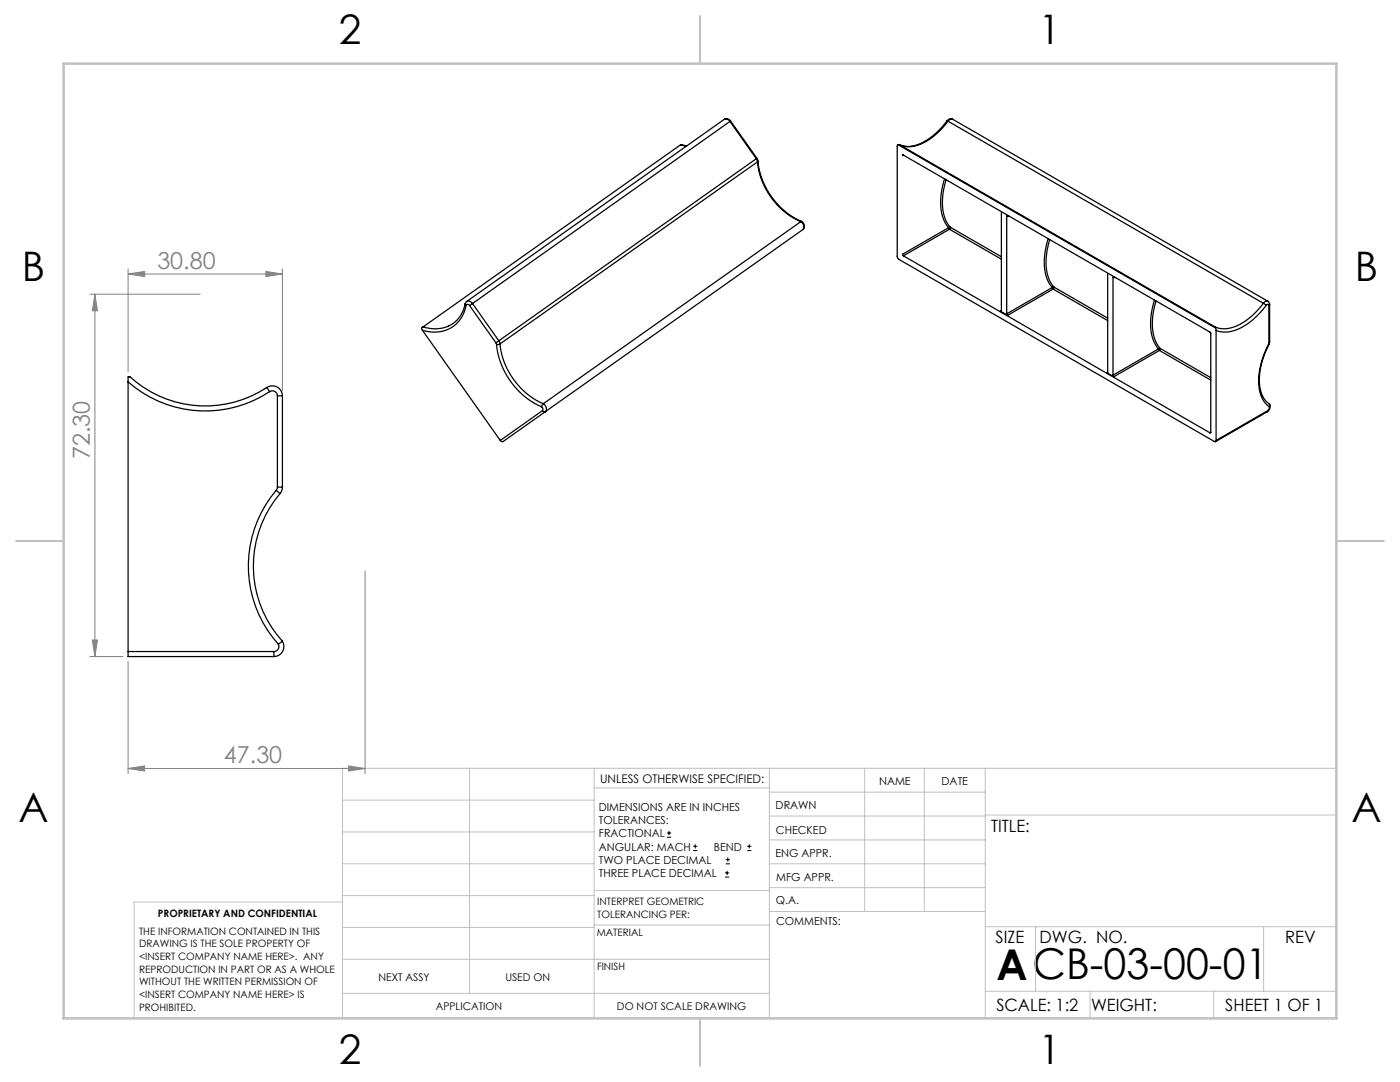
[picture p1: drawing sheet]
<svg xmlns="http://www.w3.org/2000/svg" width="279mm" height="216mm" viewBox="0 0 279 216" stroke-linecap="round" stroke-linejoin="round" font-family="sans-serif">
<g fill="none" stroke="#000" stroke-width=".2">
<path d="M133.1 167.1h.8M133.1 166.2h.8M133.5 165.8v.8M138.3 169.7h.9M138.3 168.9h.9M138.8 168.5v.8M144.7 175h.8M144.7 174.2h.8M144.8 172.4h.9M144.8 171.5h.9M145.1 173.8v.8M145.3 171.1v.8"/>
<path d="M149.1 169.7h.9M149.1 168.9h.9M149.5 168.5v.8"/>
</g>
<g fill="none" stroke="#808080" stroke-width=".2">
<path d="M17.9 58.7h22.1M18.9 58.7v72.3M18.9 58.7l.5 3.3h-1zM25.6 54.7l3.3-.5v1zM25.6 53.7v20.5M25.6 54.7h30.8M53.1 54.2l3.3 .5-3.3 .5zM56.4 53.7v24.3M72.9 113.9v40.4M17.9 131h6.7M18.4 127.7h1l-.5 3.3zM25.6 132v22.3"/>
<path d="M25.6 153.3l3.3-.5v1.1zM25.6 153.3h47.3M69.6 152.8l3.3 .5-3.3 .6z"/>
</g>
<g fill="none" stroke="#c0c0c0" stroke-width=".2">
<path d="M68.4 159.7h50.2M93.7 153.3v44.9M118.6 153.3v49.9M118.6 157.2h34.9M153.5 153.3v49.9M153.5 158.1h43.1M172.6 153.3v28.6M184.5 153.3v28.6M196.6 153.3v49.9M266.7 153.3h-198.3v49.9M68.4 178.7h50.2M68.4 172.4h50.2"/>
<path d="M68.4 166h50.2M68.4 180h-41.6v23.2M118.6 177.7h35.1M153.5 167.6h43.1M153.5 162.8h43.1M153.5 172.4h43.1M153.5 177.1h43.1M196.6 162.6h70.1M68.4 198.2h85.1M68.4 185.1h50.2M68.4 191.4h50.2M118.6 191.4h34.9"/>
<path d="M118.6 184.6h35.1M153.7 181.9h42.9M196.6 197.8h70.1M196.6 184.9h70.1M206.7 184.9v12.9M217.5 197.8v5.4M242.2 197.8v5.4M252.2 184.9v12.9"/>
</g>
<path d="M139.7 3.2v9.5M3.2 107.9h9.5M266.7 107.9h9.5M139.7 203.2v9.5" fill="none" stroke="#c0c0c0" stroke-width=".25"/>
<path d="M12.7 12.7h254v190.5h-254z" fill="none" stroke="#c0c0c0" stroke-width=".5"/>
<g fill="#808080">
<path d="M53.1 54.2l3.3 .5-3.3 .5zM25.6 54.7l3.3-.5v1zM69.6 152.8l3.3 .5-3.3 .6zM25.6 153.3l3.3-.5v1.1z"/>
<path d="M18.4 127.7h1l-.5 3.3zM18.9 58.7l.5 3.3h-1z"/>
</g>
<g fill="none" stroke="#000" stroke-width=".25">
<path d="M135.8 28.9l1.2 .2M135.8 28.9l1.2 .3M135.8 28.9l-51.4 36.3M144.5 23.8h.6l.6 .4M144.5 23.8l-51.4 36.4M144.5 23.8l.6-.1 .7 .5M145.7 24.2l-51.4 36.4M145.7 24.2l5.2 7.5M145.8 24.2h-.1M145.8 24.2l5.3 7.4M150.9 31.7l.3 .6M150.9 31.7l-51.3 36.3"/>
<path d="M151.1 31.6l.2 .6M151.1 31.6l-.2 .1M151.2 32.3a14.8 14.8 0 0 0 8.6 11.9M151.2 32.3l-51.4 36.3M151.3 32.2a15.1 15.1 0 0 0 8.8 12.1 .98 .98 0 0 1 .1 1.5M151.3 32.2l-.1 .1M179.2 28.8l-.1 .4v22l.2 .5 63 36.4h.3l.1-.2M179.2 28.8l.4 .1M179.2 28.8l63.4 36.7M179.6 28.9l62.9 36.3M180.1 30.8l61.5 35.6M180.3 31l-.2 .1"/>
<path d="M188.5 35.7a11.7 11.7 0 0 0 .1 8.8l.7 .9M188.8 35.9a11.5 11.5 0 0 0 .2 8.5l.6 .9M189 24.1a11.9 11.9 0 0 1-7.3 5.1h-1l-1.2-.3M189 24.1l.2 .1M189.2 24.2a11.6 11.6 0 0 1-7.6 5.1l-1.1-.1-.9-.3M189.2 24.2l62.9 36.3M190.1 23.8l-.5-.1-.6 .4M190.1 23.8h-.3l-.6 .4M190.1 23.8l62.9 36.3M159.8 44.2a1.05 1.05 0 0 1 .4 1.6M159.8 44.2l-51.4 36.4M160 44.2h-.2"/>
<path d="M160.2 45.8l-51.4 36.4M180.3 51l61.2 35.4M189.3 45.4l-9.2 5.3 .2 .3M189.3 45.4l.2 .3M189.5 45.7l-9.2 5.3M189.5 45.7l10.3 6M189.6 45.3l-.1 .4M189.6 45.3l-.3 .1M189.6 45.3l10.2 5.9M199.8 42.5v19.5M201.4 43.2l-.5-.1v19.5M209.2 47.6a11.7 11.7 0 0 0 .1 8.8l.7 1"/>
<path d="M209.5 47.8a11.5 11.5 0 0 0 .1 8.5l.7 1M210 57.4l.2 .3M210 57.4l-9.1 5.2M210.2 57.7l-9.1 5.2M210.2 57.7l10.9 6.3M210.3 57.3l-.1 .4M210.3 57.3l-.3 .1M210.3 57.3l10.8 6.2M221.1 54.7v19.6M222.7 55.4l-.6-.1v19.6M230.4 59.9a11.7 11.7 0 0 0 .1 8.7l.7 1M25.6 76.2v-1h.3a22.4 22.4 0 0 0 27.4 2.1"/>
<path d="M25.6 76.2a23.3 23.3 0 0 0 28.2 1.9M25.6 76.2v53.8M53.3 77.3l.5 .8M53.3 77.3a2 2 0 0 1 3.1 1.7M53.8 78.1a1 1 0 0 1 1.6 .9M55.4 79h1M55.4 79v18.2M56.4 79v18.2M84.3 65.9l15.5 22M84.4 65.2a.36 .36 0 0 0-.3 .3 .36 .36 0 0 0 .2 .4M92.8 60.6a6 6 0 0 1-7.7 4.8l-.7-.2M92.8 60.6l.2 .3"/>
<path d="M93 60.9a.37 .37 0 0 1 .4-.2 .37 .37 0 0 1 .3 .3M93 60.9a6.4 6.4 0 0 1-8.7 5M93.1 60.2l.6-.1 .6 .5M93.1 60.2l-.3 .4M93.7 61l5.3 7.4M94.3 60.6l-.6 .4M94.3 60.6l5.3 7.4M99 68.4l.1 .3M99.1 68.7a15.5 15.5 0 0 0 9 12.5M99.6 68l-.6 .4M99.6 68l.2 .6M99.8 68.6a14.8 14.8 0 0 0 8.6 12"/>
<path d="M99.8 68.6l-.7 .1M199.7 62.1l1.4 .8M199.8 62l-.1 .1M200.9 62.6l.2 .3M220.9 74.4l1.4 .8M221.1 74.3l-.2 .1M222.1 74.9l.2 .3M230.7 60.1a11.5 11.5 0 0 0 .2 8.5l.6 .9M231.2 69.6l.2 .3M231.2 69.6l-9.1 5.3M231.4 69.9l-9.1 5.3M231.4 69.9l10.2 5.9"/>
<path d="M231.5 69.5l-.1 .4M231.5 69.5l-.3 .1M231.5 69.5l10.1 5.9M241.5 66.3l.1 .3v19.7M242.5 65.2l.1 .3M242.6 65.5l.1 .4M242.7 65.9v22M252.1 60.5a11.6 11.6 0 0 1-7.6 5.1l-1-.1-1-.3M252.1 60.5l.6 .4M252.7 60.9a12.2 12.2 0 0 1-7.9 5.4l-1.1-.1-1-.3M252.7 60.9a.28 .28 0 0 1 .3-.2 .28 .28 0 0 1 .2 .3M253 60.1l.3 .3 .1 .4"/>
<path d="M253 60.1h-.3l-.6 .4M253.1 68.7a13.4 13.4 0 0 0-1.4 10.3l.5 1 1.1 1.2M253.1 68.7h.1M253.2 68.4l-.1 .3M253.2 61v7.4M253.2 68.7a13.3 13.3 0 0 0-1.4 9.8 4.9 4.9 0 0 0 1.5 2.1v.6M253.4 68.2l-.2 .5M253.4 60.8l-.2 .2M253.4 68.2l-.2 .2M253.4 60.8v7.4M55.1 97.8a23.3 23.3 0 0 0 .4 30.7M55.1 97.8l.8 .7"/>
<path d="M55.4 97.2l-.3 .6M55.4 97.2h1M55.9 98.5a22.3 22.3 0 0 0 .5 29.4M56.4 97.2l-.2 .7-.3 .6M108.1 81.2a.52 .52 0 0 1 .1 .7M108.2 81.9l.3 .3h.3M108.2 81.9l-8.4 6M108.4 80.6l-.3 .6M108.4 80.6a1.05 1.05 0 0 1 .4 1.6M108.8 82.2l-8.4 5.9h-.3l-.3-.2M241.6 86.3l-.1 .1M252.9 82.2l-10.3 5.9"/>
<path d="M253 81.9l-.1 .3M253 81.9l-10.3 6M253.3 81.2v.4l-.3 .3M253.3 80.6a1.1 1.1 0 0 1-.4 1.6M25.6 130v1h29.1M25.6 130h29.1M54.7 130v1M55.5 128.5a1 1 0 0 1-.8 1.5M56.4 127.9l-.9 .6M56.4 127.9a2 2 0 0 1-1.7 3.1"/>
</g>
<text font-size="8.5" x="198.9" y="195.5">ACB-03-00-01</text>
<g font-size="8.1">
<text x="67.6" y="8.9">2</text>
<text x="207.3" y="8.9">1</text>
<text x="4.4" y="56.2">B</text>
<text x="270.4" y="56.2">B</text>
<text x="3.7" y="164.1">A</text>
<text x="269.7" y="164.1">A</text>
<text x="67.6" y="212.4">2</text>
<text x="207.3" y="212.4">1</text>
</g>
<g font-size="4.7" fill="#808080">
<text x="31.4" y="53.7">30.80</text>
<text x="17.9" y="91.6" transform="rotate(-90 17.9 91.6)">72.30</text>
<text x="44.7" y="152.3">47.30</text>
</g>
<g font-size="3.4">
<text x="197.8" y="166">TITLE:</text>
<text x="198.7" y="188.1">SIZE</text>
<text x="207.5" y="188.1">DWG. NO.</text>
<text x="256.5" y="188.2">REV</text>
<text x="198.8" y="201.7">SCALE: 1:2</text>
<text x="217.7" y="201.8">WEIGHT:</text>
<text x="244.5" y="201.7">SHEET 1 OF 1</text>
</g>
<text font-size="2.4" x="119.8" y="156.2">UNLESS OTHERWISE SPECIFIED:</text>
<g font-size="2.2">
<text x="119.5" y="161.8">DIMENSIONS ARE IN INCHES</text>
<text x="154.8" y="161.4">DRAWN</text>
<text x="175.4" y="156.6">NAME</text>
<text x="187.9" y="156.7">DATE</text>
<text x="119.5" y="164.4">TOLERANCES:</text>
<text x="119.5" y="167.1">FRACTIONAL</text>
<text x="154.9" y="166.3">CHECKED</text>
<text x="119.5" y="169.7">ANGULAR: MACH</text>
<text x="119.5" y="172.4">TWO PLACE DECIMAL</text>
<text x="142.5" y="169.7">BEND</text>
<text x="154.8" y="171">ENG APPR.</text>
<text x="119.5" y="175">THREE PLACE DECIMAL</text>
<text x="154.9" y="175.7">MFG APPR.</text>
<text x="154.9" y="180.4">Q.A.</text>
<text x="154.9" y="184.6">COMMENTS:</text>
</g>
<g font-size="2.1">
<text x="75.5" y="195.7">NEXT ASSY</text>
<text x="100.9" y="195.7">USED ON</text>
<text x="86.9" y="201.5">APPLICATION</text>
<text x="123.1" y="201.6">DO NOT SCALE DRAWING</text>
</g>
<g font-size="2">
<text x="31.5" y="182.9">PROPRIETARY AND CONFIDENTIAL</text>
<text x="119.2" y="180.6">INTERPRET GEOMETRIC</text>
<text x="119.2" y="183.1">TOLERANCING PER:</text>
<text x="27.8" y="186.5">THE INFORMATION CONTAINED IN THIS</text>
<text x="27.8" y="189">DRAWING IS THE SOLE PROPERTY OF</text>
<text x="27.8" y="191.6">&lt;INSERT COMPANY NAME HERE&gt;. ANY</text>
<text x="119.1" y="186.7">MATERIAL</text>
<text x="27.8" y="194.1">REPRODUCTION IN PART OR AS A WHOLE</text>
<text x="27.8" y="196.6">WITHOUT THE WRITTEN PERMISSION OF</text>
<text x="119.1" y="193.5">FINISH</text>
<text x="27.8" y="199.1">&lt;INSERT COMPANY NAME HERE&gt; IS</text>
<text x="27.8" y="201.7">PROHIBITED.</text>
</g>
</svg>
